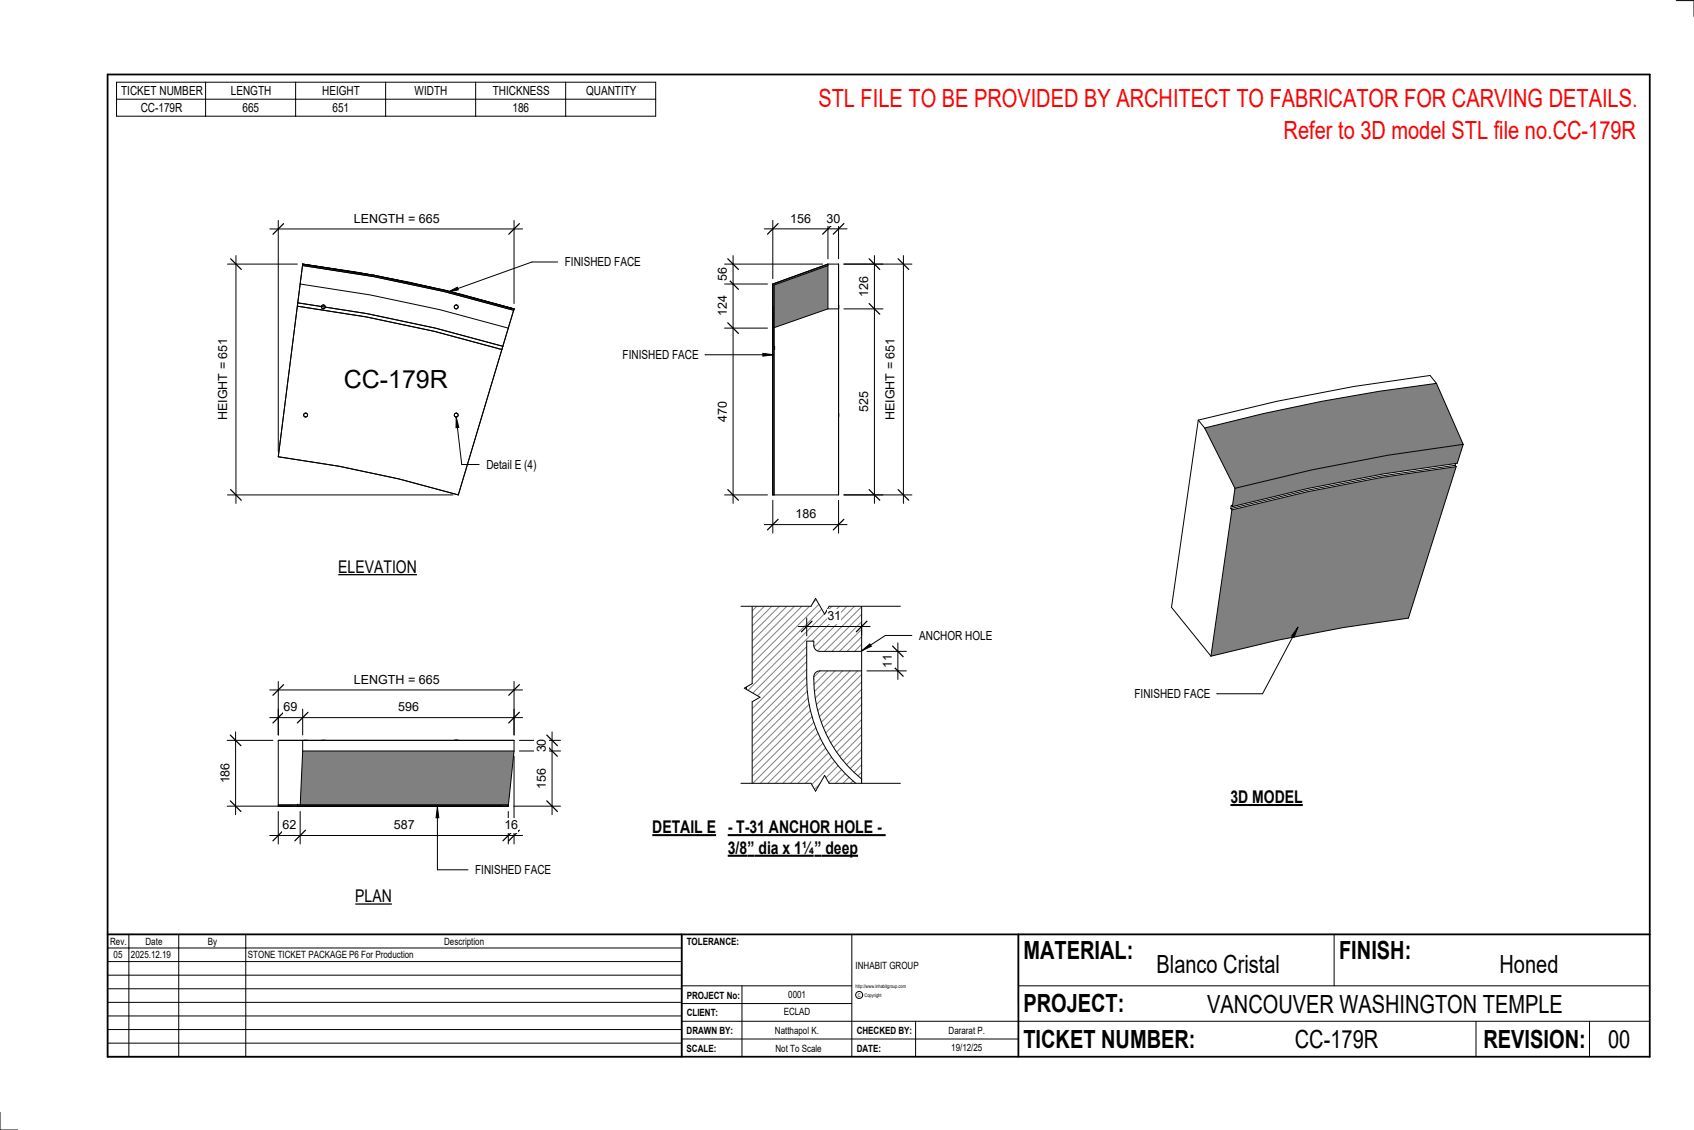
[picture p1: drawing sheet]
<svg xmlns="http://www.w3.org/2000/svg" width="914mm" height="610mm" viewBox="0 0 914 610" stroke-linecap="round" stroke-linejoin="round" font-family="sans-serif">
<g fill="#808080">
<path d="M665 275l41-10 40-7 40-6-26 81-35 6-35 6-36 9z"/>
<path d="M650 231a932 932 0 0 1 125-24l15 33-41 6-41 7-41 10z"/>
<path d="M667 263l41-10 41-7 41-6-3 10-40 6-41 7-41 10z"/>
</g>
<g fill="none" stroke="#000" stroke-width=".54">
<path d="M775 207l-3-4-41 6-42 8-42 10M775 207l15 33M775 207a927 927 0 0 0-125 24M647 227l-15 101 22 26M647 227l3 4M650 231l17 32M790 240l-41 6-41 7-41 10M790 240l-3 10-40 6-41 7-41 10M785 251l-39 6-41 8-41 9M785 251l1 1M786 250l-1 1M786 252l-26 81-35 6-35 6-36 9"/>
<path d="M786 252l-40 6-40 7-41 10M664 274l1 1M665 275l-11 79M665 273l-1 1M667 263l-2 10"/>
</g>
<path d="M418 154l29-11v24l-29 10z" fill="#808080"/>
<path d="M417 153l30-11v1l-29 11v113h-1z" fill="#7c7c7c"/>
<g fill="none" stroke="#000" stroke-width=".54">
<path d="M417 153v24M417 153v114M447 142l-30 11M447 143v24M447 142h6M447 143l-29 11v113M447 142v1M453 142v25M453 142v125M417 165v24M417 163v24M447 167l-29 10"/>
<path d="M447 167h6M453 165v2zM418 187v2M453 223v2M417 246v21M453 246v21M417 267h36"/>
</g>
<path d="M163 142l39 6 38 9 37 10-37-10-38-8-39-6z" fill="#7c7c7c"/>
<g fill="none" stroke="#000" stroke-width=".54">
<path d="M163 142l-13 104 33 6 32 6 32 9M163 142l39 6 38 9 37 10M163 142l-1 11 38 6 37 8 37 10 3-10M163 142l35 6M163 142v1l39 6 38 8 37 10M208 150l26 5M244 158l33 9M161 165l37 6 37 8 36 10-24 78M161 163l37 6 37 8 36 10M277 167l-30 100"/>
<circle cx="175" cy="166" r="1.1"/>
<circle cx="246" cy="166" r="1.1"/>
<circle cx="165" cy="224" r="1.1"/>
<circle cx="246" cy="224" r="1.1"/>
</g>
<path d="M163 405h114l-3 29h-112z" fill="#808080"/>
<path d="M150 434h124v1h-124z" fill="#7c7c7c"/>
<g fill="none" stroke="#000" stroke-width=".54">
<path d="M150 399h97M150 399h13M150 399v36M163 399h114M163 399v6M164 399h2zM173 399h3zM176 399h.1M245 399h2zM247 399h30M277 399v6M163 405l-1 29"/>
<path d="M163 405h114M277 405l-3 30M150 435h97M150 435h124M150 434h124v1M161 435h110M161 434h.1M162 435h112"/>
</g>
<path d="M403 322h62v29h-23l-2-1-1-4h-4a116 116 0 0 0 4 43 73 73 0 0 0 26 36v-5a67 67 0 0 1-25-56l1-2h1h23v65h-62z" fill="#fff"/>
<g fill="none" stroke="#808080" stroke-width=".54">
<path d="M406 322l-3 3M410 322l-7 7M414 322l-11 11M418 322l-15 15M422 322l-19 19M426 322l-23 23M430 322l-27 27M434 322l-31 31M438 322l-35 35M442 322l-39 39M446 322l-43 43M450 322l-47 47"/>
<path d="M454 322l-51 51M458 322l-55 55M462 322l-24 24M465 323l-26 26M465 327l-24 24M465 331l-20 20M465 335l-16 16M465 339l-12 12M435 349l-32 32M435 353l-32 32M435 357l-32 32M465 344l-8 7"/>
<path d="M465 348l-4 3M435 361l-32 33M435 365l-32 33M436 369l-33 33M436 373l-33 33M436 376l-33 34M437 380l-34 34M443 362l-4 3M447 362l-8 7M451 362l-11 11M455 362l-15 15M459 362l-18 18"/>
<path d="M463 362l-22 21M465 364l-23 23M465 368l-22 22M465 372l-21 21M465 376l-19 19M437 383l-34 35M438 387l-35 35M439 390l-36 36M440 393l-34 34M442 395l-32 32M443 398l-29 29M465 380l-18 18"/>
<path d="M465 384l-17 17M465 388l-15 15M465 392l-13 14M465 396l-12 12M444 401l-26 26M446 404l-24 23M447 406l-21 21M449 408l-19 19M451 411l-17 16M452 413l-14 14M454 415l-12 12M456 417l-10 10"/>
<path d="M458 419l-8 8M465 400l-10 10M465 404l-8 9M465 408l-6 7M465 413l-4 4M465 417l-2 2M460 421l-5 6M463 423l-4 4M465 421h.1M465 425l-2 2"/>
</g>
<path d="M472 138v134M456 142h21M456 167h21M456 267h21M403 322h62v105h-62zM465 351h-23l-2-1-1-4h-4a116 116 0 0 0 4 43 73 73 0 0 0 26 36v-5a67 67 0 0 1-25-56l1-2h1h23" fill="none" stroke="#000" stroke-width=".54"/>
<path d="M469 140l6 5M469 164l6 6M469 264l6 6" fill="none" stroke="#000" stroke-width=".67"/>
<g fill="#fff">
<path d="M463 211h7v11h-7z"/>
<path d="M463 149h7v11h-7z"/>
</g>
<path d="M488 138v134M456 142h36M456 267h36" fill="none" stroke="#000" stroke-width=".54"/>
<path d="M485 140l6 5M485 264l6 6" fill="none" stroke="#000" stroke-width=".67"/>
<path d="M477 183h7v44h-7z" fill="#fff"/>
<path d="M417 119v31M447 119v21M453 119v21M413 123h44" fill="none" stroke="#000" stroke-width=".54"/>
<path d="M420 121l-6 5M450 121l-6 5M456 121l-6 5" fill="none" stroke="#000" stroke-width=".67"/>
<g fill="#fff">
<path d="M446 114h7v8h-7z"/>
<path d="M427 114h11v8h-11z"/>
</g>
<path d="M396 138v134M391 142h53M391 153h23M391 177h23M391 267h23" fill="none" stroke="#000" stroke-width=".54"/>
<path d="M393 140l6 5M393 150l6 6M393 174l6 6M393 264l6 6" fill="none" stroke="#000" stroke-width=".67"/>
<g fill="#fff">
<path d="M386 217h8v11h-8z"/>
<path d="M386 160h8v11h-8z"/>
<path d="M386 144h8v8h-8z"/>
</g>
<path d="M417 270v18M453 270v18M413 283h44" fill="none" stroke="#000" stroke-width=".54"/>
<path d="M420 280l-6 6M456 280l-6 6" fill="none" stroke="#000" stroke-width=".67"/>
<path d="M429 274h11v7h-11z" fill="#fff"/>
<path d="M150 119v125M277 119v45M146 124h136" fill="none" stroke="#000" stroke-width=".54"/>
<path d="M153 121l-6 5M280 121l-5 5" fill="none" stroke="#000" stroke-width=".67"/>
<path d="M191 114h46v8h-46z" fill="#fff"/>
<path d="M127 138v134M123 142h38M123 267h122" fill="none" stroke="#000" stroke-width=".54"/>
<path d="M124 140l6 5M124 264l6 6" fill="none" stroke="#000" stroke-width=".67"/>
<g fill="#fff">
<path d="M117 183h7v44h-7z"/>
<path d="M186 197h56v15h-56z"/>
</g>
<path d="M246 225l2 6h-2z" fill="#000"/>
<path d="M246 225l2 6h-2zM246 225l3 26h10" fill="none" stroke="#000" stroke-width=".54"/>
<path d="M263 247h26v7h-26z" fill="#fff"/>
<path d="M146 387h136M150 383v14M163 383v14M277 383v14" fill="none" stroke="#000" stroke-width=".54"/>
<path d="M153 384l-6 6M166 384l-5 6M280 384l-5 6" fill="none" stroke="#000" stroke-width=".67"/>
<g fill="#fff">
<path d="M215 378h11v7h-11z"/>
<path d="M153 378h7v7h-7z"/>
</g>
<path d="M277 408v47M150 438v17M162 438v17M274 438v17M146 451h136" fill="none" stroke="#000" stroke-width=".54"/>
<path d="M153 448l-6 6M165 448l-6 6M277 448l-6 6M280 448l-5 6" fill="none" stroke="#000" stroke-width=".67"/>
<g fill="#fff">
<path d="M272 441h8v8h-8z"/>
<path d="M213 441h11v8h-11z"/>
<path d="M152 441h8v8h-8z"/>
</g>
<path d="M280 399h23M298 395v44M280 405h23M277 435h26" fill="none" stroke="#000" stroke-width=".54"/>
<path d="M295 397l6 5M295 402l6 6M295 432l6 6" fill="none" stroke="#000" stroke-width=".67"/>
<g fill="#fff">
<path d="M289 399h7v7h-7z"/>
<path d="M289 415h7v11h-7z"/>
</g>
<path d="M123 399h24M127 395v44M123 435h35" fill="none" stroke="#000" stroke-width=".54"/>
<path d="M124 397l6 5M124 432l6 6" fill="none" stroke="#000" stroke-width=".67"/>
<path d="M118 412h7v11h-7z" fill="#fff"/>
<path d="M146 372h136M150 368v29M277 368v29" fill="none" stroke="#000" stroke-width=".54"/>
<path d="M153 369l-6 6M280 369l-5 6" fill="none" stroke="#000" stroke-width=".67"/>
<g fill="#fff">
<path d="M191 363h46v7h-46z"/>
<path d="M399 321h7v48l-4 2 8 5-4 3v48h-7z"/>
</g>
<path d="M406 321v48l-4 2 8 5-4 3v48M465 351l5-4v2zM492 343h-14l-13 8" fill="none" stroke="#000" stroke-width=".54"/>
<path d="M465 351l5-4v2z" fill="#000"/>
<g fill="#fff">
<path d="M496 339h39v8h-39z"/>
<path d="M400 320h86v7h-38l-3 4-5-8-2 4h-38z"/>
</g>
<path d="M400 327h38l2-4 5 8 3-4h38" fill="none" stroke="#000" stroke-width=".54"/>
<path d="M400 423h38l2 4 5-9 3 5h38v6h-86z" fill="#fff"/>
<path d="M468 351h21M485 347v20M468 362h21M400 423h38l2 4 5-9 3 5h38" fill="none" stroke="#000" stroke-width=".54"/>
<path d="M482 359l6 6M482 349l6 5" fill="none" stroke="#000" stroke-width=".67"/>
<path d="M475 353h8v7h-8z" fill="#fff"/>
<path d="M431 338h39M435 333v10M465 337v6" fill="none" stroke="#000" stroke-width=".54"/>
<path d="M438 335l-5 6M468 335l-6 6" fill="none" stroke="#000" stroke-width=".67"/>
<g fill="#fff">
<path d="M447 329h7v7h-7z"/>
<path d="M352 441h35v11h-35z"/>
</g>
<path d="M352 451h35" fill="none" stroke="#000" stroke-width="1.1" stroke-linecap="butt"/>
<g fill="#fff">
<path d="M393 441h85v11h-85z"/>
<path d="M393 452h10v11h-10z"/>
<path d="M403 452h4v11h-4z"/>
<path d="M407 452h33v11h-33z"/>
<path d="M440 452h3v11h-3z"/>
<path d="M443 452h20v11h-20z"/>
</g>
<path d="M393 451h85M393 462h46M440 462h23" fill="none" stroke="#000" stroke-width="1.1" stroke-linecap="butt"/>
<g fill="none" stroke="#000" stroke-width=".54">
<path d="M905 0h9v9M460 504v66M720 504v28M891 504h-341v37M368 532h92M401 532v38M550 532h341M368 551h523M368 541h92M494 551v19M797 551v19M858 551v19"/>
<path d="M368 561h182M0 600v10h10"/>
<circle cx="464" cy="537" r="1.9"/>
</g>
<path d="M58 40h833v530h-833zM58 504h833M368 504v66M550 504v66" fill="none" stroke="#000" stroke-width=".96"/>
<g fill="#fff">
<path d="M652 534h192v15h-192z"/>
<path d="M513 562h17v6h-17z"/>
<path d="M425 533h10v6h-10z"/>
<path d="M423 543h15v6h-15z"/>
<path d="M418 553h24v6h-24z"/>
<path d="M624 513h68v15h-68z"/>
<path d="M809 513h33v15h-33z"/>
<path d="M512 553h20v6h-20z"/>
<path d="M699 553h45v15h-45z"/>
<path d="M442 45h443v16h-443z"/>
<path d="M868 553h12v15h-12z"/>
<path d="M61 512h5v6h-5z"/>
<path d="M693 63h192v15h-192z"/>
<path d="M183 301h42v10h-42z"/>
</g>
<path d="M183 310h42" fill="none" stroke="#000" stroke-width=".69" stroke-linecap="butt"/>
<path d="M192 478h20v11h-20z" fill="#fff"/>
<path d="M192 488h20" fill="none" stroke="#000" stroke-width=".69" stroke-linecap="butt"/>
<path d="M664 424h39v12h-39z" fill="#fff"/>
<path d="M664 434h39" fill="none" stroke="#000" stroke-width="1.1" stroke-linecap="butt"/>
<g fill="none" stroke="#000" stroke-width=".54">
<path d="M63 44h291v19h-291zM63 54h291M111 44v19M160 44v19M208 44v19M257 44v19M305 44v19M381 191h37M412 191h6l-6 1zM58 504h310v66h-310zM58 519h310M58 511h310"/>
<path d="M70 504v66M96 504v66M133 504v66M58 533h310M58 526h310M58 555h310M58 548h310M58 541h310M58 563h310"/>
</g>
<path d="M412 191h6l-6 1z" fill="#000"/>
<path d="M336 188h41v7h-41z" fill="#fff"/>
<path d="M701 338l-2 6-2-1zM701 338l-19 36h-25" fill="none" stroke="#000" stroke-width=".54"/>
<path d="M701 338l-2 6-2-1z" fill="#000"/>
<path d="M612 371h41v7h-41z" fill="#fff"/>
<path d="M242 158l5-3v1z" fill="#000"/>
<path d="M242 158l5-3v1zM301 141h-14l-45 17" fill="none" stroke="#000" stroke-width=".54"/>
<path d="M305 138h40v7h-40z" fill="#fff"/>
<path d="M236 435l1 6h-2z" fill="#000"/>
<path d="M236 435l1 6h-2zM236 435v34h17" fill="none" stroke="#000" stroke-width=".54"/>
<path d="M256 466h41v7h-41z" fill="#fff"/>
<g font-size="13.5" fill="#f00">
<text x="442" y="58">STL FILE TO BE PROVIDED BY ARCHITECT TO FABRICATOR FOR CARVING DETAILS.</text>
<text x="693" y="75">Refer to 3D model STL file no.CC-179R</text>
</g>
<g font-size="13.5">
<text x="186" y="209">CC-179R</text>
<text x="552" y="517">MATERIAL:</text>
<text x="723" y="517">FINISH:</text>
<text x="624" y="525">Blanco Cristal</text>
<text x="809" y="525">Honed</text>
<text x="552" y="546">PROJECT:</text>
<text x="652" y="546">VANCOUVER WASHINGTON TEMPLE</text>
<text x="552" y="565">TICKET NUMBER:</text>
<text x="699" y="565">CC-179R</text>
<text x="801" y="565">REVISION:</text>
<text x="868" y="565">00</text>
</g>
<g font-size="9.4">
<text x="183" y="309">ELEVATION</text>
<text x="664" y="433">3D MODEL</text>
<text x="352" y="449">DETAIL E</text>
<text x="393" y="449">- T-31 ANCHOR HOLE -</text>
<text x="393" y="461">3/8</text>
<text x="403" y="461">”</text>
<text x="409" y="461">dia x 1¼</text>
<text x="440" y="461">”</text>
<text x="446" y="461">deep</text>
<text x="192" y="487">PLAN</text>
</g>
<g font-size="6.7">
<text x="65" y="51">TICKET NUMBER</text>
<text x="125" y="51">LENGTH</text>
<text x="174" y="51">HEIGHT</text>
<text x="224" y="51">WIDTH</text>
<text x="266" y="51">THICKNESS</text>
<text x="316" y="51">QUANTITY</text>
<text x="76" y="60">CC-179R</text>
<text x="131" y="60">665</text>
<text x="179" y="60">651</text>
<text x="277" y="60">186</text>
<text x="191" y="120">LENGTH = 665</text>
<text x="427" y="120">156</text>
<text x="446" y="120">30</text>
<text x="305" y="144">FINISHED FACE</text>
<text x="392" y="152" transform="rotate(-90 392 152)">56</text>
<text x="469" y="160" transform="rotate(-90 469 160)">126</text>
<text x="392" y="171" transform="rotate(-90 392 171)">124</text>
<text x="336" y="194">FINISHED FACE</text>
<text x="123" y="227" transform="rotate(-90 123 227)">HEIGHT = 651</text>
<text x="392" y="228" transform="rotate(-90 392 228)">470</text>
<text x="469" y="222" transform="rotate(-90 469 222)">525</text>
<text x="483" y="227" transform="rotate(-90 483 227)">HEIGHT = 651</text>
<text x="263" y="253">Detail E (4)</text>
<text x="429" y="280">186</text>
<text x="447" y="335">31</text>
<text x="496" y="345">ANCHOR HOLE</text>
<text x="481" y="360" transform="rotate(-90 481 360)">11</text>
<text x="191" y="369">LENGTH = 665</text>
<text x="612" y="377">FINISHED FACE</text>
<text x="153" y="384">69</text>
<text x="215" y="384">596</text>
<text x="295" y="406" transform="rotate(-90 295 406)">30</text>
<text x="124" y="423" transform="rotate(-90 124 423)">186</text>
<text x="295" y="426" transform="rotate(-90 295 426)">156</text>
<text x="152" y="447">62</text>
<text x="213" y="447">587</text>
<text x="272" y="447">16</text>
<text x="256" y="472">FINISHED FACE</text>
</g>
<g font-size="5.4">
<text x="59" y="510">Rev.</text>
<text x="79" y="510">Date</text>
<text x="112" y="510">By</text>
<text x="240" y="510">Description</text>
<text x="371" y="510">TOLERANCE:</text>
<text x="61" y="517">05</text>
<text x="71" y="517">2025.12.19</text>
<text x="134" y="517">STONE TICKET PACKAGE P6 For Production</text>
<text x="462" y="523">INHABIT GROUP</text>
<text x="371" y="539">PROJECT No:</text>
<text x="425" y="538">0001</text>
<text x="371" y="548">CLIENT:</text>
<text x="423" y="548">ECLAD</text>
<text x="371" y="558">DRAWN BY:</text>
<text x="418" y="558">Natthapol K.</text>
<text x="462" y="558">CHECKED BY:</text>
<text x="512" y="558">Dararat P.</text>
<text x="371" y="567">SCALE:</text>
<text x="419" y="567">Not To Scale</text>
<text x="462" y="567">DATE:</text>
<text x="513" y="567">19/12/25</text>
</g>
<g font-size="2.7">
<text x="462" y="533">http://www.inhabitgroup.com</text>
<text x="463" y="538">C</text>
<text x="467" y="538">Copyright</text>
</g>
</svg>
